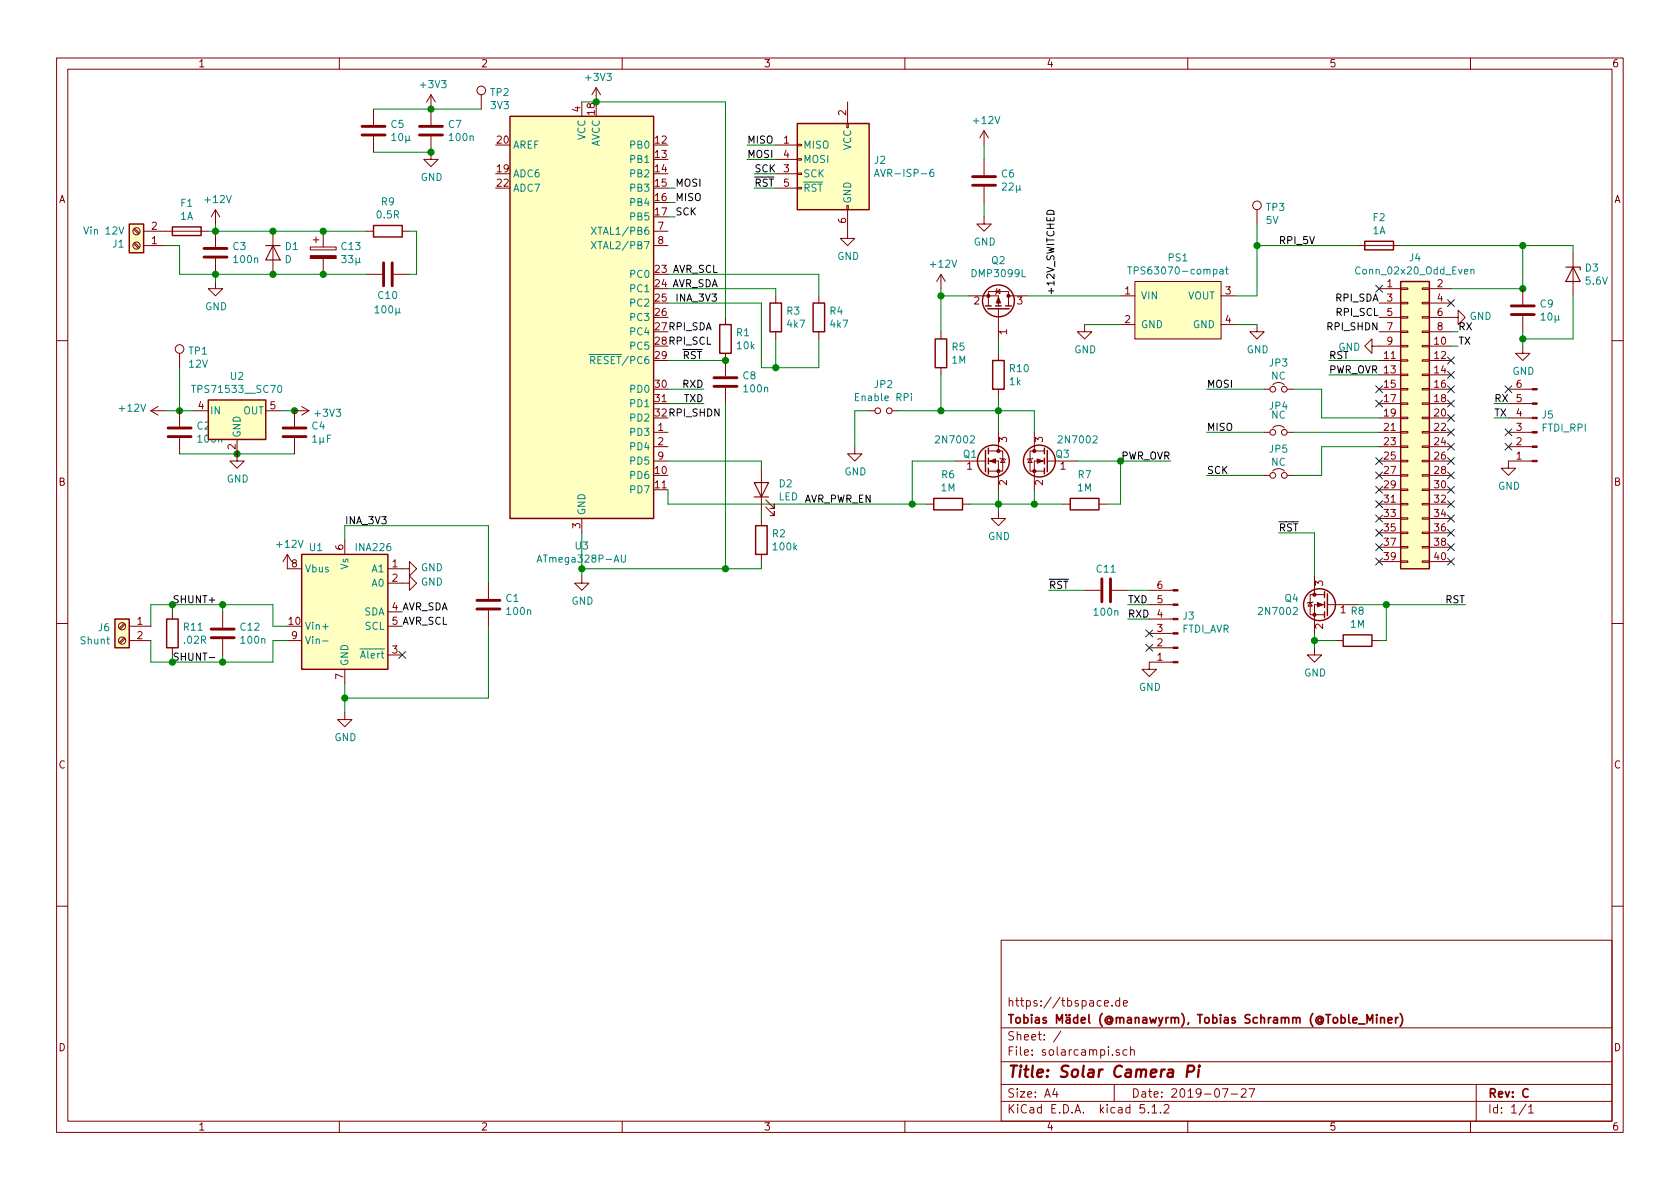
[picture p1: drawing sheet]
EESchema Schematic File Version 4
LIBS:solarcampi-cache
EELAYER 29 0
EELAYER END
$Descr A4 11693 8268
encoding utf-8
Sheet 1 1
Title "Solar Camera Pi"
Date "2019-07-27"
Rev "C"
Comp "Tobias Mädel (@manawyrm), Tobias Schramm (@Toble_Miner)"
Comment1 "https://tbspace.de"
Comment2 ""
Comment3 ""
Comment4 ""
$EndDescr
$Comp
L solarcampi-rescue:+12V-power #PWR03
U 1 1
P 2000 3950
F 0 "#PWR03" H 2000 3800 50  0001 C CNN
F 1 "+12V" H 2015 4123 50  0000 C CNN
F 2 "" H 2000 3950 50  0001 C CNN
F 3 "" H 2000 3950 50  0001 C CNN
	1    2000 3950
	1    0    0    -1  
$EndComp
$Comp
L solarcampi-rescue:GND-power #PWR04
U 1 1
P 2400 4950
F 0 "#PWR04" H 2400 4700 50  0001 C CNN
F 1 "GND" H 2405 4777 50  0000 C CNN
F 2 "" H 2400 4950 50  0001 C CNN
F 3 "" H 2400 4950 50  0001 C CNN
	1    2400 4950
	1    0    0    -1  
$EndComp
$Comp
L solarcampi-rescue:GND-power #PWR08
U 1 1
P 2800 3950
F 0 "#PWR08" H 2800 3700 50  0001 C CNN
F 1 "GND" V 2805 3822 50  0000 R CNN
F 2 "" H 2800 3950 50  0001 C CNN
F 3 "" H 2800 3950 50  0001 C CNN
	1    2800 3950
	0    -1   -1   0   
$EndComp
$Comp
L solarcampi-rescue:GND-power #PWR09
U 1 1
P 2800 4050
F 0 "#PWR09" H 2800 3800 50  0001 C CNN
F 1 "GND" V 2805 3922 50  0000 R CNN
F 2 "" H 2800 4050 50  0001 C CNN
F 3 "" H 2800 4050 50  0001 C CNN
	1    2800 4050
	0    -1   -1   0   
$EndComp
NoConn ~ 2800 4550
$Comp
L solarcampi-rescue:+3V3-power #PWR015
U 1 1
P 4150 700
F 0 "#PWR015" H 4150 550 50  0001 C CNN
F 1 "+3V3" H 4165 873 50  0000 C CNN
F 2 "" H 4150 700 50  0001 C CNN
F 3 "" H 4150 700 50  0001 C CNN
	1    4150 700 
	1    0    0    -1  
$EndComp
$Comp
L solarcampi-rescue:GND-power #PWR024
U 1 1
P 10100 2200
F 0 "#PWR024" H 10100 1950 50  0001 C CNN
F 1 "GND" V 10105 2072 50  0000 R CNN
F 2 "" H 10100 2200 50  0001 C CNN
F 3 "" H 10100 2200 50  0001 C CNN
	1    10100 2200
	0    -1   -1   0   
$EndComp
$Comp
L solarcampi-rescue:Conn_02x20_Odd_Even-Connector_Generic J4
U 1 1
P 9800 2900
F 0 "J4" H 9850 4017 50  0000 C CNN
F 1 "Conn_02x20_Odd_Even" H 9850 3926 50  0000 C CNN
F 2 "Connector_PinHeader_2.54mm:PinHeader_2x20_P2.54mm_Vertical" H 9800 2900 50  0001 C CNN
F 3 "~" H 9800 2900 50  0001 C CNN
	1    9800 2900
	1    0    0    -1  
$EndComp
Wire Wire Line
	10100 2000 10600 2000
Wire Wire Line
	10600 2000 10600 1700
$Comp
L solarcampi-rescue:C-Device C3
U 1 1
P 1500 1750
F 0 "C3" H 1615 1796 50  0000 L CNN
F 1 "100n" H 1615 1705 50  0000 L CNN
F 2 "Capacitor_SMD:C_0805_2012Metric_Pad1.15x1.40mm_HandSolder" H 1538 1600 50  0001 C CNN
F 3 "~" H 1500 1750 50  0001 C CNN
	1    1500 1750
	1    0    0    -1  
$EndComp
$Comp
L solarcampi-rescue:+12V-power #PWR06
U 1 1
P 1500 1550
F 0 "#PWR06" H 1500 1400 50  0001 C CNN
F 1 "+12V" H 1515 1723 50  0000 C CNN
F 2 "" H 1500 1550 50  0001 C CNN
F 3 "" H 1500 1550 50  0001 C CNN
	1    1500 1550
	1    0    0    -1  
$EndComp
$Comp
L solarcampi-rescue:GND-power #PWR07
U 1 1
P 1500 1950
F 0 "#PWR07" H 1500 1700 50  0001 C CNN
F 1 "GND" H 1505 1777 50  0000 C CNN
F 2 "" H 1500 1950 50  0001 C CNN
F 3 "" H 1500 1950 50  0001 C CNN
	1    1500 1950
	1    0    0    -1  
$EndComp
$Comp
L solarcampi-rescue:Fuse-Device F1
U 1 1
P 1300 1600
F 0 "F1" V 1103 1600 50  0000 C CNN
F 1 "1A" V 1194 1600 50  0000 C CNN
F 2 "solarcampi:Fuse_SMD_HASF" V 1230 1600 50  0001 C CNN
F 3 "~" H 1300 1600 50  0001 C CNN
	1    1300 1600
	0    1    1    0   
$EndComp
$Comp
L solarcampi-rescue:C-Device C1
U 1 1
P 3400 4200
F 0 "C1" H 3515 4246 50  0000 L CNN
F 1 "100n" H 3515 4155 50  0000 L CNN
F 2 "Capacitor_SMD:C_0805_2012Metric_Pad1.15x1.40mm_HandSolder" H 3438 4050 50  0001 C CNN
F 3 "~" H 3400 4200 50  0001 C CNN
	1    3400 4200
	1    0    0    -1  
$EndComp
$Comp
L solarcampi-rescue:Screw_Terminal_01x02-Connector J1
U 1 1
P 950 1700
F 0 "J1" H 1030 1692 50  0000 L CNN
F 1 "Vin 12V" H 1030 1601 50  0000 L CNN
F 2 "solarcampi:TerminalBlock_bornier-2_P5.08mm" H 950 1700 50  0001 C CNN
F 3 "~" H 950 1700 50  0001 C CNN
	1    950  1700
	-1   0    0    1   
$EndComp
Wire Wire Line
	1150 1700 1250 1700
Wire Wire Line
	1250 1700 1250 1900
NoConn ~ 9600 2000
NoConn ~ 10100 2100
NoConn ~ 10100 2500
NoConn ~ 10100 2600
NoConn ~ 10100 2700
NoConn ~ 10100 2800
NoConn ~ 10100 2900
NoConn ~ 10100 3000
NoConn ~ 10100 3100
NoConn ~ 10100 3200
NoConn ~ 10100 3300
NoConn ~ 10100 3400
NoConn ~ 9600 2700
NoConn ~ 9600 2800
NoConn ~ 9600 3200
NoConn ~ 9600 3300
NoConn ~ 9600 3400
NoConn ~ 9600 3500
NoConn ~ 9600 3600
NoConn ~ 10100 3500
NoConn ~ 10100 3600
NoConn ~ 9600 3700
NoConn ~ 9600 3800
NoConn ~ 9600 3900
NoConn ~ 10100 3700
NoConn ~ 10100 3800
NoConn ~ 10100 3900
Wire Wire Line
	1450 1600 1500 1600
Connection ~ 1500 1600
$Comp
L Connector:Conn_01x06_Male J5
U 1 1
P 10700 3000
F 0 "J5" H 10672 2882 50  0000 R CNN
F 1 "FTDI_RPI" H 10672 2973 50  0000 R CNN
F 2 "Connector_PinHeader_2.54mm:PinHeader_1x06_P2.54mm_Vertical" H 10700 3000 50  0001 C CNN
F 3 "~" H 10700 3000 50  0001 C CNN
	1    10700 3000
	-1   0    0    1   
$EndComp
$Comp
L power:GND #PWR025
U 1 1
P 10500 3200
F 0 "#PWR025" H 10500 2950 50  0001 C CNN
F 1 "GND" H 10505 3027 50  0000 C CNN
F 2 "" H 10500 3200 50  0001 C CNN
F 3 "" H 10500 3200 50  0001 C CNN
	1    10500 3200
	1    0    0    -1  
$EndComp
Text Label 10400 2800 0    50   ~ 0
RX
Wire Wire Line
	10500 2800 10400 2800
Text Label 10400 2900 0    50   ~ 0
TX
Wire Wire Line
	10500 2900 10400 2900
Text Label 10150 2300 0    50   ~ 0
RX
Text Label 10150 2400 0    50   ~ 0
TX
Wire Wire Line
	10100 2300 10150 2300
Wire Wire Line
	10100 2400 10150 2400
NoConn ~ 10500 2700
NoConn ~ 10500 3000
NoConn ~ 10500 3100
$Comp
L MCU_Microchip_ATmega:ATmega328P-AU U3
U 1 1
P 4050 2200
F 0 "U3" H 4050 611 50  0000 C CNN
F 1 "ATmega328P-AU" H 4050 520 50  0000 C CNN
F 2 "Package_QFP:TQFP-32_7x7mm_P0.8mm" H 4050 2200 50  0001 C CIN
F 3 "http://ww1.microchip.com/downloads/en/DeviceDoc/ATmega328_P%20AVR%20MCU%20with%20picoPower%20Technology%20Data%20Sheet%2040001984A.pdf" H 4050 2200 50  0001 C CNN
	1    4050 2200
	1    0    0    -1  
$EndComp
Wire Wire Line
	4050 700  4150 700 
Connection ~ 4150 700 
$Comp
L solarcampi-rescue:C-Device C7
U 1 1
P 3000 900
F 0 "C7" H 3115 946 50  0000 L CNN
F 1 "100n" H 3115 855 50  0000 L CNN
F 2 "Capacitor_SMD:C_0805_2012Metric_Pad1.15x1.40mm_HandSolder" H 3038 750 50  0001 C CNN
F 3 "~" H 3000 900 50  0001 C CNN
	1    3000 900 
	1    0    0    -1  
$EndComp
$Comp
L solarcampi-rescue:+3V3-power #PWR012
U 1 1
P 3000 750
F 0 "#PWR012" H 3000 600 50  0001 C CNN
F 1 "+3V3" H 3015 923 50  0000 C CNN
F 2 "" H 3000 750 50  0001 C CNN
F 3 "" H 3000 750 50  0001 C CNN
	1    3000 750 
	1    0    0    -1  
$EndComp
$Comp
L solarcampi-rescue:GND-power #PWR013
U 1 1
P 3000 1050
F 0 "#PWR013" H 3000 800 50  0001 C CNN
F 1 "GND" H 3005 877 50  0000 C CNN
F 2 "" H 3000 1050 50  0001 C CNN
F 3 "" H 3000 1050 50  0001 C CNN
	1    3000 1050
	1    0    0    -1  
$EndComp
$Comp
L power:GND #PWR014
U 1 1
P 4050 4000
F 0 "#PWR014" H 4050 3750 50  0001 C CNN
F 1 "GND" H 4055 3827 50  0000 C CNN
F 2 "" H 4050 4000 50  0001 C CNN
F 3 "" H 4050 4000 50  0001 C CNN
	1    4050 4000
	1    0    0    -1  
$EndComp
$Comp
L Device:C C8
U 1 1
P 5050 2650
F 0 "C8" H 5165 2696 50  0000 L CNN
F 1 "100n" H 5165 2605 50  0000 L CNN
F 2 "Capacitor_SMD:C_0805_2012Metric_Pad1.15x1.40mm_HandSolder" H 5088 2500 50  0001 C CNN
F 3 "~" H 5050 2650 50  0001 C CNN
	1    5050 2650
	1    0    0    -1  
$EndComp
Wire Wire Line
	4650 2500 5050 2500
$Comp
L Device:R R1
U 1 1
P 5050 2350
F 0 "R1" H 5120 2396 50  0000 L CNN
F 1 "10k" H 5120 2305 50  0000 L CNN
F 2 "Resistor_SMD:R_0805_2012Metric_Pad1.15x1.40mm_HandSolder" V 4980 2350 50  0001 C CNN
F 3 "~" H 5050 2350 50  0001 C CNN
	1    5050 2350
	1    0    0    -1  
$EndComp
Connection ~ 5050 2500
Wire Wire Line
	4150 700  5050 700 
Wire Wire Line
	5050 700  5050 2200
$Comp
L power:GND #PWR016
U 1 1
P 5900 1600
F 0 "#PWR016" H 5900 1350 50  0001 C CNN
F 1 "GND" H 5905 1427 50  0000 C CNN
F 2 "" H 5900 1600 50  0001 C CNN
F 3 "" H 5900 1600 50  0001 C CNN
	1    5900 1600
	1    0    0    -1  
$EndComp
$Comp
L Connector:AVR-ISP-6 J2
U 1 1
P 5800 1200
F 0 "J2" H 5520 1296 50  0000 R CNN
F 1 "AVR-ISP-6" H 5520 1205 50  0000 R CNN
F 2 "Connector_IDC:IDC-Header_2x03_P2.54mm_Vertical" V 5550 1250 50  0001 C CNN
F 3 " ~" H 4525 650 50  0001 C CNN
	1    5800 1200
	-1   0    0    -1  
$EndComp
Text Label 5250 1300 0    50   ~ 0
~RST
Text Label 5250 1200 0    50   ~ 0
SCK
Text Label 5200 1100 0    50   ~ 0
MOSI
Text Label 5200 1000 0    50   ~ 0
MISO
Wire Wire Line
	5400 1000 5200 1000
Wire Wire Line
	5200 1100 5400 1100
Wire Wire Line
	5400 1200 5250 1200
Wire Wire Line
	5250 1300 5400 1300
Text Label 4700 1300 0    50   ~ 0
MOSI
Text Label 4700 1400 0    50   ~ 0
MISO
Text Label 4700 1500 0    50   ~ 0
SCK
Wire Wire Line
	4650 1300 4700 1300
Wire Wire Line
	4700 1400 4650 1400
Wire Wire Line
	4650 1500 4700 1500
Text Label 4750 2500 0    50   ~ 0
~RST
Text Label 4650 2300 0    50   ~ 0
RPI_SDA
Text Label 4650 2400 0    50   ~ 0
RPI_SCL
Text Label 9600 2100 2    50   ~ 0
RPI_SDA
Text Label 9600 2200 2    50   ~ 0
RPI_SCL
Text Label 9600 2300 2    50   ~ 0
RPI_SHDN
Text Label 4650 2900 0    50   ~ 0
RPI_SHDN
Text Label 5000 2000 2    50   ~ 0
AVR_SDA
Text Label 2800 4250 0    50   ~ 0
AVR_SDA
Text Label 2800 4350 0    50   ~ 0
AVR_SCL
$Comp
L Device:R R3
U 1 1
P 5400 2200
F 0 "R3" H 5470 2246 50  0000 L CNN
F 1 "4k7" H 5470 2155 50  0000 L CNN
F 2 "Resistor_SMD:R_0805_2012Metric_Pad1.15x1.40mm_HandSolder" V 5330 2200 50  0001 C CNN
F 3 "~" H 5400 2200 50  0001 C CNN
	1    5400 2200
	1    0    0    -1  
$EndComp
Text Label 2400 3650 0    50   ~ 0
INA_3V3
Text Label 5000 2100 2    50   ~ 0
INA_3V3
Wire Wire Line
	4650 3500 4650 3400
$Comp
L Device:C C5
U 1 1
P 2600 900
F 0 "C5" H 2715 946 50  0000 L CNN
F 1 "10µ" H 2715 855 50  0000 L CNN
F 2 "Capacitor_SMD:C_0805_2012Metric_Pad1.15x1.40mm_HandSolder" H 2638 750 50  0001 C CNN
F 3 "~" H 2600 900 50  0001 C CNN
	1    2600 900 
	1    0    0    -1  
$EndComp
Connection ~ 3000 750 
Connection ~ 3000 1050
Wire Wire Line
	2600 750  3000 750 
Wire Wire Line
	2600 1050 3000 1050
Connection ~ 10600 2000
$Comp
L Device:C C9
U 1 1
P 10600 2150
F 0 "C9" H 10715 2196 50  0000 L CNN
F 1 "10µ" H 10715 2105 50  0000 L CNN
F 2 "Capacitor_SMD:C_0805_2012Metric_Pad1.15x1.40mm_HandSolder" H 10638 2000 50  0001 C CNN
F 3 "~" H 10600 2150 50  0001 C CNN
	1    10600 2150
	1    0    0    -1  
$EndComp
$Comp
L power:GND #PWR026
U 1 1
P 10600 2400
F 0 "#PWR026" H 10600 2150 50  0001 C CNN
F 1 "GND" H 10605 2227 50  0000 C CNN
F 2 "" H 10600 2400 50  0001 C CNN
F 3 "" H 10600 2400 50  0001 C CNN
	1    10600 2400
	1    0    0    -1  
$EndComp
Text Label 5600 3500 0    50   ~ 0
AVR_PWR_EN
$Comp
L tps63070-module:TPS63070-module-compat PS1
U 1 1
P 8200 2150
F 0 "PS1" H 8200 2517 50  0000 C CNN
F 1 "TPS63070-compat" H 8200 2426 50  0000 C CNN
F 2 "tps63070-module:TPS63070-module-compat" H 7150 1900 50  0001 L CNN
F 3 "" H 9250 1850 50  0001 L CNN
	1    8200 2150
	1    0    0    -1  
$EndComp
Text Label 7350 2050 1    50   ~ 0
+12V_SWITCHED
Text Label 8900 1700 0    50   ~ 0
RPI_5V
Wire Wire Line
	6350 3500 4650 3500
Wire Wire Line
	6350 3200 6350 3500
Wire Wire Line
	6550 2000 6550 2050
$Comp
L solarcampi-rescue:GND-power #PWR022
U 1 1
P 8750 2250
F 0 "#PWR022" H 8750 2000 50  0001 C CNN
F 1 "GND" H 8755 2077 50  0000 C CNN
F 2 "" H 8750 2250 50  0001 C CNN
F 3 "" H 8750 2250 50  0001 C CNN
	1    8750 2250
	1    0    0    -1  
$EndComp
$Comp
L solarcampi-rescue:GND-power #PWR020
U 1 1
P 7550 2250
F 0 "#PWR020" H 7550 2000 50  0001 C CNN
F 1 "GND" H 7555 2077 50  0000 C CNN
F 2 "" H 7550 2250 50  0001 C CNN
F 3 "" H 7550 2250 50  0001 C CNN
	1    7550 2250
	1    0    0    -1  
$EndComp
Wire Wire Line
	6950 2850 6950 3000
Connection ~ 6950 2850
Wire Wire Line
	6550 2050 6750 2050
$Comp
L solarcampi-rescue:R-Device R5
U 1 1
P 6550 2450
F 0 "R5" H 6620 2496 50  0000 L CNN
F 1 "1M" H 6620 2405 50  0000 L CNN
F 2 "Resistor_SMD:R_0805_2012Metric_Pad1.15x1.40mm_HandSolder" V 6480 2450 50  0001 C CNN
F 3 "~" H 6550 2450 50  0001 C CNN
	1    6550 2450
	1    0    0    -1  
$EndComp
$Comp
L solarcampi-rescue:+12V-power #PWR018
U 1 1
P 6550 2000
F 0 "#PWR018" H 6550 1850 50  0001 C CNN
F 1 "+12V" H 6565 2173 50  0000 C CNN
F 2 "" H 6550 2000 50  0001 C CNN
F 3 "" H 6550 2000 50  0001 C CNN
	1    6550 2000
	1    0    0    -1  
$EndComp
Wire Wire Line
	6950 3400 6950 3500
$Comp
L solarcampi-rescue:GND-power #PWR019
U 1 1
P 6950 3550
F 0 "#PWR019" H 6950 3300 50  0001 C CNN
F 1 "GND" H 6955 3377 50  0000 C CNN
F 2 "" H 6950 3550 50  0001 C CNN
F 3 "" H 6950 3550 50  0001 C CNN
	1    6950 3550
	1    0    0    -1  
$EndComp
Wire Wire Line
	6950 2750 6950 2850
$Comp
L solarcampi-rescue:IRLML6402-Transistor_FET Q2
U 1 1
P 6950 2150
F 0 "Q2" V 7293 2150 50  0000 C CNN
F 1 "DMP3099L" V 7202 2150 50  0000 C CNN
F 2 "Package_TO_SOT_SMD:SOT-23" H 7150 2075 50  0001 L CIN
F 3 "https://www.mouser.de/datasheet/2/115/DMP3099L-266220.pdf" H 6950 2150 50  0001 L CNN
	1    6950 2150
	0    1    -1   0   
$EndComp
Wire Wire Line
	6350 3200 6650 3200
$Comp
L Device:R R6
U 1 1
P 6600 3500
F 0 "R6" V 6393 3500 50  0000 C CNN
F 1 "1M" V 6484 3500 50  0000 C CNN
F 2 "Resistor_SMD:R_0805_2012Metric_Pad1.15x1.40mm_HandSolder" V 6530 3500 50  0001 C CNN
F 3 "~" H 6600 3500 50  0001 C CNN
	1    6600 3500
	0    1    1    0   
$EndComp
Wire Wire Line
	6750 3500 6950 3500
Connection ~ 6950 3500
Wire Wire Line
	6950 3500 6950 3550
Wire Wire Line
	6450 3500 6350 3500
$Comp
L Connector:TestPoint TP3
U 1 1
P 8750 1550
F 0 "TP3" H 8808 1668 50  0000 L CNN
F 1 "5V" H 8808 1577 50  0000 L CNN
F 2 "TestPoint:TestPoint_Pad_1.0x1.0mm" H 8950 1550 50  0001 C CNN
F 3 "~" H 8950 1550 50  0001 C CNN
	1    8750 1550
	1    0    0    -1  
$EndComp
$Comp
L Connector:TestPoint TP2
U 1 1
P 3350 750
F 0 "TP2" H 3408 868 50  0000 L CNN
F 1 "3V3" H 3408 777 50  0000 L CNN
F 2 "TestPoint:TestPoint_Pad_1.0x1.0mm" H 3550 750 50  0001 C CNN
F 3 "~" H 3550 750 50  0001 C CNN
	1    3350 750 
	1    0    0    -1  
$EndComp
Wire Wire Line
	3000 750  3350 750 
Wire Wire Line
	4650 2700 4900 2700
Wire Wire Line
	4650 2800 4900 2800
Text Label 4900 2700 2    50   ~ 0
RXD
Text Label 4900 2800 2    50   ~ 0
TXD
$Comp
L Connector:Conn_01x06_Male J3
U 1 1
P 8200 4400
F 0 "J3" H 8172 4282 50  0000 R CNN
F 1 "FTDI_AVR" H 8172 4373 50  0000 R CNN
F 2 "Connector_PinHeader_2.54mm:PinHeader_1x06_P2.54mm_Vertical" H 8200 4400 50  0001 C CNN
F 3 "~" H 8200 4400 50  0001 C CNN
	1    8200 4400
	-1   0    0    1   
$EndComp
$Comp
L power:GND #PWR021
U 1 1
P 8000 4600
F 0 "#PWR021" H 8000 4350 50  0001 C CNN
F 1 "GND" H 8005 4427 50  0000 C CNN
F 2 "" H 8000 4600 50  0001 C CNN
F 3 "" H 8000 4600 50  0001 C CNN
	1    8000 4600
	1    0    0    -1  
$EndComp
Text Label 7850 4300 0    50   ~ 0
RXD
Text Label 7850 4200 0    50   ~ 0
TXD
NoConn ~ 8000 4400
NoConn ~ 8000 4500
Wire Wire Line
	7850 4200 8000 4200
Wire Wire Line
	7850 4300 8000 4300
Text Label 7300 4100 0    50   ~ 0
~RST
Wire Wire Line
	9600 2900 9200 2900
Wire Wire Line
	9600 3100 9200 3100
Wire Wire Line
	9200 2900 9200 2700
Wire Wire Line
	9200 2700 9000 2700
Wire Wire Line
	9200 3100 9200 3300
Wire Wire Line
	9200 3300 9000 3300
$Comp
L Device:Jumper_NC_Small JP3
U 1 1
P 8900 2700
F 0 "JP3" H 8900 2885 50  0000 C CNN
F 1 "NC" H 8900 2794 50  0000 C CNN
F 2 "Jumper:SolderJumper-2_P1.3mm_Bridged_Pad1.0x1.5mm" H 8900 2700 50  0001 C CNN
F 3 "~" H 8900 2700 50  0001 C CNN
	1    8900 2700
	1    0    0    -1  
$EndComp
$Comp
L Device:Jumper_NC_Small JP4
U 1 1
P 8900 3000
F 0 "JP4" H 8900 3185 50  0000 C CNN
F 1 "NC" H 8900 3094 50  0000 C BNN
F 2 "Jumper:SolderJumper-2_P1.3mm_Bridged_Pad1.0x1.5mm" H 8900 3000 50  0001 C CNN
F 3 "~" H 8900 3000 50  0001 C CNN
	1    8900 3000
	1    0    0    -1  
$EndComp
Wire Wire Line
	9000 3000 9600 3000
Wire Wire Line
	8800 2700 8400 2700
Wire Wire Line
	8800 3000 8400 3000
Wire Wire Line
	8800 3300 8400 3300
Text Label 8400 2700 0    50   ~ 0
MOSI
Text Label 8400 3000 0    50   ~ 0
MISO
Text Label 8400 3300 0    50   ~ 0
SCK
Text Label 9250 2500 0    50   ~ 0
RST
Wire Wire Line
	7200 3400 7200 3500
Wire Wire Line
	7200 3000 7200 2850
Wire Wire Line
	7200 2850 6950 2850
Wire Wire Line
	7200 3500 6950 3500
$Comp
L Device:R R7
U 1 1
P 7550 3500
F 0 "R7" V 7343 3500 50  0000 C CNN
F 1 "1M" V 7434 3500 50  0000 C CNN
F 2 "Resistor_SMD:R_0805_2012Metric_Pad1.15x1.40mm_HandSolder" V 7480 3500 50  0001 C CNN
F 3 "~" H 7550 3500 50  0001 C CNN
	1    7550 3500
	0    1    1    0   
$EndComp
Wire Wire Line
	7400 3500 7200 3500
Connection ~ 7200 3500
Wire Wire Line
	7700 3500 7800 3500
Wire Wire Line
	7800 3500 7800 3200
Wire Wire Line
	7800 3200 7500 3200
Text Label 9250 2600 0    50   ~ 0
PWR_OVR
Wire Wire Line
	9250 2600 9600 2600
Wire Wire Line
	9250 2500 9600 2500
Connection ~ 7800 3200
Text Label 8150 3200 2    50   ~ 0
PWR_OVR
Wire Wire Line
	7800 3200 8150 3200
Wire Wire Line
	9450 4200 9650 4200
$Comp
L power:GND #PWR023
U 1 1
P 9150 4500
F 0 "#PWR023" H 9150 4250 50  0001 C CNN
F 1 "GND" H 9155 4327 50  0000 C CNN
F 2 "" H 9150 4500 50  0001 C CNN
F 3 "" H 9150 4500 50  0001 C CNN
	1    9150 4500
	1    0    0    -1  
$EndComp
Wire Wire Line
	9150 4500 9150 4450
Wire Wire Line
	9150 4000 9150 3700
Wire Wire Line
	9150 3700 8900 3700
Text Label 8900 3700 0    50   ~ 0
~RST
$Comp
L Device:R R8
U 1 1
P 9450 4450
F 0 "R8" V 9243 4450 50  0000 C CNN
F 1 "1M" V 9334 4450 50  0000 C CNN
F 2 "Resistor_SMD:R_0805_2012Metric_Pad1.15x1.40mm_HandSolder" V 9380 4450 50  0001 C CNN
F 3 "~" H 9450 4450 50  0001 C CNN
	1    9450 4450
	0    1    1    0   
$EndComp
Wire Wire Line
	9300 4450 9150 4450
Connection ~ 9150 4450
Wire Wire Line
	9150 4450 9150 4400
Wire Wire Line
	9600 4450 9650 4450
Wire Wire Line
	9650 4450 9650 4200
Wire Wire Line
	5400 2050 5400 2000
Wire Wire Line
	4650 2000 5400 2000
Wire Wire Line
	4650 1900 5700 1900
Text Label 5000 1900 2    50   ~ 0
AVR_SCL
$Comp
L Device:R R4
U 1 1
P 5700 2200
F 0 "R4" H 5770 2246 50  0000 L CNN
F 1 "4k7" H 5770 2155 50  0000 L CNN
F 2 "Resistor_SMD:R_0805_2012Metric_Pad1.15x1.40mm_HandSolder" V 5630 2200 50  0001 C CNN
F 3 "~" H 5700 2200 50  0001 C CNN
	1    5700 2200
	1    0    0    -1  
$EndComp
Wire Wire Line
	5700 2050 5700 1900
Wire Wire Line
	5400 2350 5400 2550
Wire Wire Line
	5700 2350 5700 2550
Wire Wire Line
	5700 2550 5400 2550
Wire Wire Line
	5300 2100 5300 2550
Wire Wire Line
	5300 2550 5400 2550
Wire Wire Line
	4650 2100 5300 2100
Connection ~ 5400 2550
$Comp
L power:GND #PWR017
U 1 1
P 5950 3100
F 0 "#PWR017" H 5950 2850 50  0001 C CNN
F 1 "GND" H 5955 2927 50  0000 C CNN
F 2 "" H 5950 3100 50  0001 C CNN
F 3 "" H 5950 3100 50  0001 C CNN
	1    5950 3100
	1    0    0    -1  
$EndComp
Wire Wire Line
	5950 3100 5950 2850
Wire Wire Line
	5950 2850 6050 2850
Wire Wire Line
	8750 1550 8750 1700
$Comp
L Device:Fuse F2
U 1 1
P 9600 1700
F 0 "F2" V 9403 1700 50  0000 C CNN
F 1 "1A" V 9494 1700 50  0000 C CNN
F 2 "Fuse:Fuse_0805_2012Metric_Pad1.15x1.40mm_HandSolder" V 9530 1700 50  0001 C CNN
F 3 "~" H 9600 1700 50  0001 C CNN
	1    9600 1700
	0    1    1    0   
$EndComp
Wire Wire Line
	10600 1700 9750 1700
Wire Wire Line
	9450 1700 8750 1700
Connection ~ 8750 1700
Wire Wire Line
	8750 1700 8750 2050
$Comp
L Device:D_Zener D3
U 1 1
P 10950 1900
F 0 "D3" V 10904 1979 50  0000 L CNN
F 1 "5.6V" V 10995 1979 50  0000 L CNN
F 2 "Diode_SMD:D_SOD-123" H 10950 1900 50  0001 C CNN
F 3 "~" H 10950 1900 50  0001 C CNN
	1    10950 1900
	0    1    1    0   
$EndComp
Wire Wire Line
	10950 1750 10950 1700
Wire Wire Line
	10950 1700 10600 1700
Connection ~ 10600 1700
Wire Wire Line
	10600 2300 10600 2350
Wire Wire Line
	10600 2350 10950 2350
Wire Wire Line
	10950 2350 10950 2050
Connection ~ 10600 2350
Wire Wire Line
	10600 2350 10600 2400
$Comp
L Device:D D1
U 1 1
P 1900 1750
F 0 "D1" V 1854 1829 50  0000 L CNN
F 1 "D" V 1945 1829 50  0000 L CNN
F 2 "Diode_SMD:D_SOD-123" H 1900 1750 50  0001 C CNN
F 3 "~" H 1900 1750 50  0001 C CNN
	1    1900 1750
	0    1    1    0   
$EndComp
Wire Wire Line
	1900 1600 1500 1600
Wire Wire Line
	1900 1900 1500 1900
Connection ~ 1500 1900
Wire Wire Line
	1500 1950 1500 1900
Wire Wire Line
	1250 1900 1500 1900
Wire Wire Line
	1500 1550 1500 1600
$Comp
L Device:LED D2
U 1 1
P 5300 3400
F 0 "D2" V 5339 3283 50  0000 R CNN
F 1 "LED" V 5248 3283 50  0000 R CNN
F 2 "LED_SMD:LED_0805_2012Metric_Pad1.15x1.40mm_HandSolder" H 5300 3400 50  0001 C CNN
F 3 "~" H 5300 3400 50  0001 C CNN
	1    5300 3400
	0    -1   -1   0   
$EndComp
Wire Wire Line
	5300 3250 5300 3200
Wire Wire Line
	5300 3200 4650 3200
$Comp
L Device:R R2
U 1 1
P 5300 3750
F 0 "R2" H 5370 3796 50  0000 L CNN
F 1 "100k" H 5370 3705 50  0000 L CNN
F 2 "Resistor_SMD:R_0805_2012Metric_Pad1.15x1.40mm_HandSolder" V 5230 3750 50  0001 C CNN
F 3 "~" H 5300 3750 50  0001 C CNN
	1    5300 3750
	1    0    0    -1  
$EndComp
Wire Wire Line
	5300 3600 5300 3550
Wire Wire Line
	4050 4000 4050 3950
Wire Wire Line
	5300 3900 5300 3950
Wire Wire Line
	5300 3950 5050 3950
Connection ~ 4050 3950
Wire Wire Line
	4050 3950 4050 3700
Wire Wire Line
	5050 2800 5050 3950
Connection ~ 5050 3950
Wire Wire Line
	5050 3950 4050 3950
$Comp
L Device:C C6
U 1 1
P 6850 1250
F 0 "C6" H 6735 1204 50  0000 R CNN
F 1 "22µ" H 6735 1295 50  0000 R CNN
F 2 "Capacitor_SMD:C_0805_2012Metric_Pad1.15x1.40mm_HandSolder" H 6888 1100 50  0001 C CNN
F 3 "~" H 6850 1250 50  0001 C CNN
	1    6850 1250
	-1   0    0    1   
$EndComp
$Comp
L power:+12V #PWR0101
U 1 1
P 6850 1000
F 0 "#PWR0101" H 6850 850 50  0001 C CNN
F 1 "+12V" H 6865 1173 50  0000 C CNN
F 2 "" H 6850 1000 50  0001 C CNN
F 3 "" H 6850 1000 50  0001 C CNN
	1    6850 1000
	1    0    0    -1  
$EndComp
Wire Wire Line
	6850 1000 6850 1100
$Comp
L power:GND #PWR0102
U 1 1
P 6850 1500
F 0 "#PWR0102" H 6850 1250 50  0001 C CNN
F 1 "GND" H 6855 1327 50  0000 C CNN
F 2 "" H 6850 1500 50  0001 C CNN
F 3 "" H 6850 1500 50  0001 C CNN
	1    6850 1500
	1    0    0    -1  
$EndComp
Wire Wire Line
	6850 1500 6850 1400
$Comp
L Device:Jumper_NO_Small JP2
U 1 1
P 6150 2850
F 0 "JP2" H 6150 3035 50  0000 C CNN
F 1 "Enable RPi" H 6150 2944 50  0000 C CNN
F 2 "Connector_PinHeader_2.54mm:PinHeader_1x02_P2.54mm_Vertical" H 6150 2850 50  0001 C CNN
F 3 "~" H 6150 2850 50  0001 C CNN
	1    6150 2850
	1    0    0    -1  
$EndComp
$Comp
L power:GND #PWR0103
U 1 1
P 9600 2400
F 0 "#PWR0103" H 9600 2150 50  0001 C CNN
F 1 "GND" V 9605 2272 50  0000 R CNN
F 2 "" H 9600 2400 50  0001 C CNN
F 3 "" H 9600 2400 50  0001 C CNN
	1    9600 2400
	0    1    1    0   
$EndComp
$Comp
L Device:Q_NMOS_GSD Q1
U 1 1
P 6850 3200
F 0 "Q1" H 6700 3250 50  0000 L CNN
F 1 "2N7002" H 6500 3350 50  0000 L CNN
F 2 "Package_TO_SOT_SMD:SOT-23" H 7050 3300 50  0001 C CNN
F 3 "~" H 6850 3200 50  0001 C CNN
	1    6850 3200
	1    0    0    -1  
$EndComp
$Comp
L Device:Q_NMOS_GSD Q3
U 1 1
P 7300 3200
F 0 "Q3" H 7150 3250 50  0000 L CNN
F 1 "2N7002" H 6950 3350 50  0000 L CNN
F 2 "Package_TO_SOT_SMD:SOT-23" H 7500 3300 50  0001 C CNN
F 3 "~" H 7300 3200 50  0001 C CNN
	1    7300 3200
	-1   0    0    -1  
$EndComp
$Comp
L Device:Q_NMOS_GSD Q4
U 1 1
P 9250 4200
F 0 "Q4" H 9456 4246 50  0000 L CNN
F 1 "2N7002" H 9456 4155 50  0000 L CNN
F 2 "Package_TO_SOT_SMD:SOT-23" H 9450 4300 50  0001 C CNN
F 3 "~" H 9250 4200 50  0001 C CNN
	1    9250 4200
	-1   0    0    -1  
$EndComp
$Comp
L Device:C C11
U 1 1
P 7700 4100
F 0 "C11" V 7550 4100 50  0000 C CNN
F 1 "100n" V 7850 4100 50  0000 C CNN
F 2 "Capacitor_SMD:C_0805_2012Metric_Pad1.15x1.40mm_HandSolder" H 7738 3950 50  0001 C CNN
F 3 "~" H 7700 4100 50  0001 C CNN
	1    7700 4100
	0    1    1    0   
$EndComp
Text Label 10200 4200 2    50   ~ 0
RST
Connection ~ 9650 4200
Connection ~ 6550 2050
$Comp
L Device:C C10
U 1 1
P 2700 1900
F 0 "C10" V 2550 1900 50  0000 C CNN
F 1 "100µ" V 2450 1900 50  0000 C CNN
F 2 "Capacitor_SMD:C_1210_3225Metric_Pad1.42x2.65mm_HandSolder" H 2738 1750 50  0001 C CNN
F 3 "~" H 2700 1900 50  0001 C CNN
	1    2700 1900
	0    -1   -1   0   
$EndComp
$Comp
L Device:R R9
U 1 1
P 2700 1600
F 0 "R9" V 2493 1600 50  0000 C CNN
F 1 "0.5R" V 2584 1600 50  0000 C CNN
F 2 "Resistor_SMD:R_1210_3225Metric_Pad1.42x2.65mm_HandSolder" V 2630 1600 50  0001 C CNN
F 3 "~" H 2700 1600 50  0001 C CNN
	1    2700 1600
	0    1    1    0   
$EndComp
Wire Wire Line
	2850 1900 2900 1900
Wire Wire Line
	2900 1900 2900 1600
Wire Wire Line
	2900 1600 2850 1600
Connection ~ 6350 3500
$Comp
L Device:R R10
U 1 1
P 6950 2600
F 0 "R10" H 7020 2646 50  0000 L CNN
F 1 "1k" H 7020 2555 50  0000 L CNN
F 2 "Resistor_SMD:R_0805_2012Metric_Pad1.15x1.40mm_HandSolder" V 6880 2600 50  0001 C CNN
F 3 "~" H 6950 2600 50  0001 C CNN
	1    6950 2600
	1    0    0    -1  
$EndComp
Wire Wire Line
	6950 2450 6950 2350
Wire Wire Line
	6250 2850 6550 2850
Wire Wire Line
	6550 2050 6550 2300
Wire Wire Line
	6550 2600 6550 2850
Connection ~ 6550 2850
Wire Wire Line
	6550 2850 6950 2850
Wire Wire Line
	8000 4100 7850 4100
Wire Wire Line
	7300 4100 7550 4100
Wire Wire Line
	9650 4200 10200 4200
$Comp
L solarcampi-rescue:INA226-Analog_ADC U1
U 1 1
P 2400 4250
F 0 "U1" H 2200 4700 50  0000 C CNN
F 1 "INA226" H 2600 4700 50  0000 C CNN
F 2 "Package_SO:MSOP-10_3x3mm_P0.5mm" H 2450 4350 50  0001 C CNN
F 3 "http://www.ti.com/lit/ds/symlink/ina226.pdf" H 2750 4150 50  0001 C CNN
	1    2400 4250
	1    0    0    -1  
$EndComp
Text Label 1200 4200 0    50   ~ 0
SHUNT+
Text Label 1200 4600 0    50   ~ 0
SHUNT-
Wire Wire Line
	2400 4950 2400 4850
Wire Wire Line
	2400 3750 2400 3650
Wire Wire Line
	2400 3650 3400 3650
Wire Wire Line
	3400 3650 3400 4050
Wire Wire Line
	3400 4350 3400 4850
Wire Wire Line
	3400 4850 2400 4850
Connection ~ 2400 4850
Wire Wire Line
	2400 4850 2400 4750
$Comp
L Device:C C12
U 1 1
P 1550 4400
F 0 "C12" H 1665 4446 50  0000 L CNN
F 1 "100n" H 1665 4355 50  0000 L CNN
F 2 "Capacitor_SMD:C_0805_2012Metric_Pad1.15x1.40mm_HandSolder" H 1588 4250 50  0001 C CNN
F 3 "~" H 1550 4400 50  0001 C CNN
	1    1550 4400
	1    0    0    -1  
$EndComp
$Comp
L Device:R R11
U 1 1
P 1200 4400
F 0 "R11" H 1270 4446 50  0000 L CNN
F 1 ".02R" H 1270 4355 50  0000 L CNN
F 2 "Resistor_SMD:R_1210_3225Metric_Pad1.42x2.65mm_HandSolder" V 1130 4400 50  0001 C CNN
F 3 "~" H 1200 4400 50  0001 C CNN
	1    1200 4400
	1    0    0    -1  
$EndComp
Wire Wire Line
	2000 4350 1900 4350
Wire Wire Line
	1900 4350 1900 4200
Wire Wire Line
	2000 4450 1900 4450
Wire Wire Line
	1900 4450 1900 4600
Wire Wire Line
	1550 4250 1550 4200
Connection ~ 1550 4200
Wire Wire Line
	1550 4550 1550 4600
Connection ~ 1550 4600
Wire Wire Line
	1200 4250 1200 4200
Wire Wire Line
	1200 4200 1550 4200
Wire Wire Line
	1200 4550 1200 4600
Wire Wire Line
	1200 4600 1550 4600
Wire Wire Line
	1050 4350 1050 4200
Wire Wire Line
	1050 4200 1200 4200
Connection ~ 1200 4200
Wire Wire Line
	1050 4450 1050 4600
Wire Wire Line
	1050 4600 1200 4600
Connection ~ 1200 4600
$Comp
L solarcampi-rescue:Screw_Terminal_01x02-Connector J6
U 1 1
P 850 4350
F 0 "J6" H 930 4342 50  0000 L CNN
F 1 "Shunt" H 930 4251 50  0000 L CNN
F 2 "solarcampi:TerminalBlock_bornier-2_P5.08mm" H 850 4350 50  0001 C CNN
F 3 "~" H 850 4350 50  0001 C CNN
	1    850  4350
	-1   0    0    -1  
$EndComp
Wire Wire Line
	7150 2050 7800 2050
Wire Wire Line
	7550 2250 7800 2250
Wire Wire Line
	8600 2050 8750 2050
Wire Wire Line
	8600 2250 8750 2250
Wire Wire Line
	1250 2550 1250 2850
$Comp
L Connector:TestPoint TP1
U 1 1
P 1250 2550
F 0 "TP1" H 1308 2668 50  0000 L CNN
F 1 "12V" H 1308 2577 50  0000 L CNN
F 2 "TestPoint:TestPoint_Pad_1.0x1.0mm" H 1450 2550 50  0001 C CNN
F 3 "~" H 1450 2550 50  0001 C CNN
	1    1250 2550
	1    0    0    -1  
$EndComp
Wire Wire Line
	1650 3150 2050 3150
Connection ~ 1650 3150
Wire Wire Line
	1250 3150 1650 3150
Wire Wire Line
	1250 2850 1350 2850
Connection ~ 1250 2850
Wire Wire Line
	1150 2850 1250 2850
Connection ~ 2050 2850
Wire Wire Line
	1950 2850 2050 2850
$Comp
L solarcampi-rescue:C-Device C4
U 1 1
P 2050 3000
F 0 "C4" H 2165 3046 50  0000 L CNN
F 1 "1µF" H 2165 2955 50  0000 L CNN
F 2 "Capacitor_SMD:C_0805_2012Metric_Pad1.15x1.40mm_HandSolder" H 2088 2850 50  0001 C CNN
F 3 "~" H 2050 3000 50  0001 C CNN
	1    2050 3000
	1    0    0    -1  
$EndComp
$Comp
L solarcampi-rescue:C-Device C2
U 1 1
P 1250 3000
F 0 "C2" H 1365 3046 50  0000 L CNN
F 1 "100n" H 1365 2955 50  0000 L CNN
F 2 "Capacitor_SMD:C_0805_2012Metric_Pad1.15x1.40mm_HandSolder" H 1288 2850 50  0001 C CNN
F 3 "~" H 1250 3000 50  0001 C CNN
	1    1250 3000
	1    0    0    -1  
$EndComp
$Comp
L solarcampi-rescue:TPS71533__SC70-Regulator_Linear U2
U 1 1
P 1650 2850
F 0 "U2" H 1650 3092 50  0000 C CNN
F 1 "TPS71533__SC70" H 1650 3001 50  0000 C CNN
F 2 "Package_TO_SOT_SMD:SOT-353_SC-70-5_Handsoldering" H 1650 3075 50  0001 C CNN
F 3 "http://www.ti.com/lit/ds/symlink/tps715.pdf" H 1350 3650 50  0001 C CNN
	1    1650 2850
	1    0    0    -1  
$EndComp
$Comp
L solarcampi-rescue:+3V3-power #PWR010
U 1 1
P 2050 2850
F 0 "#PWR010" H 2050 2700 50  0001 C CNN
F 1 "+3V3" V 2065 2978 50  0000 L CNN
F 2 "" H 2050 2850 50  0001 C CNN
F 3 "" H 2050 2850 50  0001 C CNN
	1    2050 2850
	0    1    1    0   
$EndComp
$Comp
L solarcampi-rescue:+12V-power #PWR02
U 1 1
P 1150 2850
F 0 "#PWR02" H 1150 2700 50  0001 C CNN
F 1 "+12V" V 1165 2978 50  0000 L CNN
F 2 "" H 1150 2850 50  0001 C CNN
F 3 "" H 1150 2850 50  0001 C CNN
	1    1150 2850
	0    -1   -1   0   
$EndComp
$Comp
L solarcampi-rescue:GND-power #PWR05
U 1 1
P 1650 3150
F 0 "#PWR05" H 1650 2900 50  0001 C CNN
F 1 "GND" H 1655 2977 50  0000 C CNN
F 2 "" H 1650 3150 50  0001 C CNN
F 3 "" H 1650 3150 50  0001 C CNN
	1    1650 3150
	1    0    0    -1  
$EndComp
$Comp
L Device:CP C13
U 1 1
P 2250 1750
F 0 "C13" H 2368 1796 50  0000 L CNN
F 1 "33µ" H 2368 1705 50  0000 L CNN
F 2 "Capacitor_SMD:CP_Elec_5x5.4" H 2288 1600 50  0001 C CNN
F 3 "~" H 2250 1750 50  0001 C CNN
	1    2250 1750
	1    0    0    -1  
$EndComp
Connection ~ 1900 1600
Wire Wire Line
	1900 1600 2250 1600
Wire Wire Line
	1900 1900 2250 1900
Connection ~ 1900 1900
Wire Wire Line
	2550 1600 2250 1600
Connection ~ 2250 1600
Wire Wire Line
	2550 1900 2250 1900
Connection ~ 2250 1900
Wire Wire Line
	1550 4200 1900 4200
Wire Wire Line
	1550 4600 1900 4600
$Comp
L Device:Jumper_NC_Small JP5
U 1 1
P 8900 3300
F 0 "JP5" H 8900 3485 50  0000 C CNN
F 1 "NC" H 8900 3394 50  0000 C CNN
F 2 "Jumper:SolderJumper-2_P1.3mm_Bridged_Pad1.0x1.5mm" H 8900 3300 50  0001 C CNN
F 3 "~" H 8900 3300 50  0001 C CNN
	1    8900 3300
	1    0    0    -1  
$EndComp
$EndSCHEMATC
